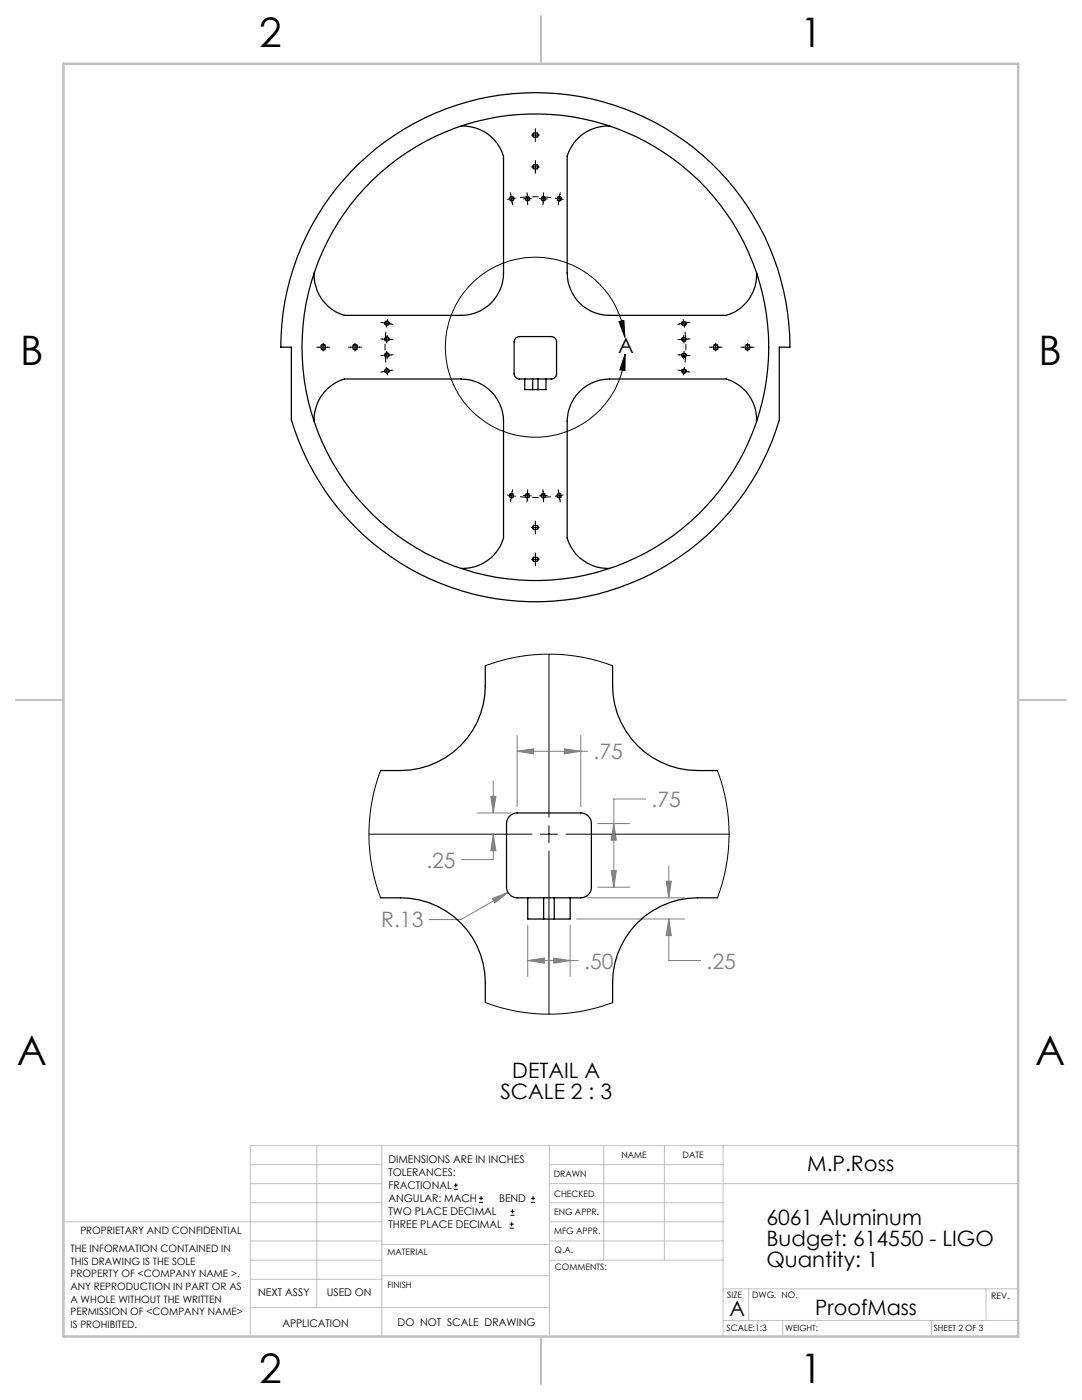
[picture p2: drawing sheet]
<svg xmlns="http://www.w3.org/2000/svg" width="216mm" height="279mm" viewBox="0 0 216 279" stroke-linecap="round" stroke-linejoin="round" font-family="sans-serif">
<g fill="none" stroke="#000" stroke-width=".2">
<path d="M101.9 38.5l.2 1.2M102.1 39.7l-.9 .1M102.1 39.7l.2 1.2M102.9 39.5l-.8 .2M105.2 38.5l.1 2.4M106 27h1.7M106 33.3h1.7M106.1 39.6l-1.7 .1M106.8 25.7v2.6M106.8 32v2.6M107.6 39.6l1.7 .1M108.5 38.5l-.2 2.4"/>
<path d="M110.7 39.5l.9 .2M111.6 39.7l.8 .1M111.6 39.7l-.2 1.2M111.8 38.5l-.2 1.2M63.2 69.3h2.6M64.5 68.4v1.7M69.5 69.3h2.6M70.8 68.4v1.7M76 64.3l2.4 .4M76 67.6l1.2 .1M77.1 73.2l.2 1.7M77.2 70v.9"/>
<path d="M77.2 67.7v.8M77.2 70.9l.1 .8M77.2 70.9h-1.2M77.2 67.7l1.2 .1M77.3 66.9l-.1 .8M77.3 63.7l-.2 1.7M78.4 73.9l-2.4 .4M78.4 70.8l-1.2 .1M123.5 64.2l1-.2 .2 3.3zM124.7 67.3a18 18 0 0 0-27.7-13 18 18 0 0 0 .7 30.5 18 18 0 0 0 27-14.2M124.7 70.6v3.4l-1-.2zM135.3 73.9l2.4 .4"/>
<path d="M135.3 70.8l1.2 .1M136.3 63.7l.3 1.7M136.4 66.9l.1 .8M136.5 70.9l-.1 .8M136.5 67.7v.8M136.5 70.9h1.2M136.5 67.7l-1.2 .1M136.5 70v.9M136.6 73.2l-.3 1.7M137.7 64.3l-2.4 .4M137.7 67.6l-1.2 .1M141.5 69.3h2.6"/>
<path d="M142.8 68.4v1.7M147.8 69.3h2.7M149.2 68.4v1.7M101.2 98.8l.9 .1M102.1 98.9l.8 .2M102.1 98.9l-.2 1.3M102.3 97.7l-.2 1.2M104.4 98.9l1.7 .1M105.3 97.7l-.1 2.5M108.3 97.7l.2 2.5M109.3 98.9l-1.7 .1M111.4 97.7l.2 1.2"/>
<path d="M111.6 98.9l-.9 .2M111.6 98.9l.2 1.3M112.4 98.8l-.8 .1M106 111.6h1.7M106 105.3h1.7M106.8 104v2.6M106.8 110.3v2.6M109.5 130.6v32.5M73.6 166.5h32.6M107.8 166.5h3.4M109.5 164.8v3.4M109.5 169.9v32.5"/>
<path d="M112.9 166.5h32.6M90.6 237.3h.8M90.6 236.5h.8M90.9 236.1v.9M95.6 240h.8M95.6 239.1h.8M96 238.7v.8M105.9 240h.9M105.9 239.1h.9M106.4 238.7v.8M101.7 245.1h.8M101.7 244.3h.8"/>
<path d="M101.8 242.5h.9M101.8 241.7h.9M102.1 243.9v.8M102.2 241.3v.8"/>
</g>
<g fill="none" stroke="#808080" stroke-width=".2">
<path d="M97.9 158.9h1.1l-.6 3.3zM98.4 155.9v6.3M103.2 146.8v14.2M103.2 149.9h14M103.2 149.9l3.3-.5v1.1zM112.6 149.4l3.3 .5-3.3 .6zM115.9 146.8v14.2M128.8 159.5h-6.3v17.6M95.3 162.2h6.6M98.2 179.3l3.2-1.2-2.7 2.1zM98.4 166.5v5.1h-6.3M98.4 166.5l.6 3.3h-1.1z"/>
<path d="M101.4 178.1l-9.4 5.4h-6.3M117.2 179.2h19.4M119.3 177.1h6.4M119.3 164.4h6.4M122 173.7h1l-.5 3.4zM122.5 164.4l.5 3.3h-1zM132.9 175.9h1l-.4 3.3zM133.5 172.8v6.4M105.3 184.7v10.2M105.3 191.7h10.1M105.3 191.7l3.3-.5v1zM110.5 191.2l3.3 .5-3.3 .5z"/>
<path d="M113.8 184.7v10.2M115 183.4h21.6M133.5 183.4v8.3h6.3M133.5 183.4l.4 3.3h-1z"/>
</g>
<g fill="none" stroke="#000" stroke-width=".2" stroke-dasharray="1.3 .6" stroke-dashoffset=".1" stroke-linecap="butt">
<path d="M102.6 39.6a.47 .47 0 0 1-.7 .5 .47 .47 0 0 1-.1-.8 .47 .47 0 0 1 .7 .2l.1 .1M105.7 39.6a.47 .47 0 0 1-.7 .5 .47 .47 0 0 1 0-.8 .47 .47 0 0 1 .7 .2v.1M108.9 39.6a.47 .47 0 0 1-.7 .5 .47 .47 0 0 1-.1-.8 .47 .47 0 0 1 .8 .2v.1M112.1 39.6a.47 .47 0 0 1-.7 .5 .47 .47 0 0 1-.1-.8 .47 .47 0 0 1 .8 .2v.1M77.2 70.4a.47 .47 0 0 1 .4 .7 .47 .47 0 0 1-.8 .1 .47 .47 0 0 1 .3-.8h.1M77.2 73.6a.47 .47 0 0 1 .4 .6 .47 .47 0 0 1-.8 .1 .47 .47 0 0 1 .3-.7h.1M77.2 64a.47 .47 0 0 1 .4 .7 .47 .47 0 0 1-.8 .1 .47 .47 0 0 1 .3-.7l.1-.1M77.2 67.2a.47 .47 0 0 1 .4 .7 .47 .47 0 0 1-.8 .1 .47 .47 0 0 1 .3-.8h.1M136.5 68.2a.47 .47 0 0 1-.4-.7 .47 .47 0 0 1 .8-.1 .47 .47 0 0 1-.3 .8h-.1M136.5 65a.47 .47 0 0 1-.4-.7 .47 .47 0 0 1 .8-.1 .47 .47 0 0 1-.3 .8h-.1M136.5 74.5a.47 .47 0 0 1-.4-.7 .47 .47 0 0 1 .8-.1 .47 .47 0 0 1-.3 .8h-.1M136.5 71.3a.47 .47 0 0 1-.4-.6 .47 .47 0 0 1 .8-.1 .47 .47 0 0 1-.3 .7h-.1"/>
<path d="M101.6 98.9a.47 .47 0 0 1 .7-.4 .47 .47 0 0 1 .1 .8 .47 .47 0 0 1-.8-.3v-.1M104.8 98.9a.47 .47 0 0 1 .7-.4 .47 .47 0 0 1 0 .8 .47 .47 0 0 1-.7-.3v-.1M108 98.9a.47 .47 0 0 1 .6-.4 .47 .47 0 0 1 .1 .8 .47 .47 0 0 1-.7-.3v-.1M111.1 98.9a.47 .47 0 0 1 .7-.4 .47 .47 0 0 1 .1 .8 .47 .47 0 0 1-.8-.3v-.1"/>
</g>
<path d="M106.3 26.9a.58 .58 0 0 1 .8-.5 .58 .58 0 0 1 .1 1 .58 .58 0 0 1-.9-.3v-.2M106.3 33.3a.58 .58 0 0 1 .8-.5 .58 .58 0 0 1 .1 1 .58 .58 0 0 1-.9-.4v-.1M64.5 69.9a.58 .58 0 0 1-.5-.9 .58 .58 0 0 1 1-.1 .58 .58 0 0 1-.4 1h-.1M70.9 69.9a.58 .58 0 0 1-.6-.9 .58 .58 0 0 1 1-.1 .58 .58 0 0 1-.3 1h-.1M142.8 68.7a.58 .58 0 0 1 .6 .8 .58 .58 0 0 1-1 .1 .58 .58 0 0 1 .3-.9h.1M149.2 68.7a.58 .58 0 0 1 .5 .8 .58 .58 0 0 1-1 .1 .58 .58 0 0 1 .4-.9h.1M107.4 111.6a.58 .58 0 0 1-.8 .5 .58 .58 0 0 1-.1-1 .58 .58 0 0 1 .9 .4v.1M107.4 105.3a.58 .58 0 0 1-.8 .5 .58 .58 0 0 1-.1-1 .58 .58 0 0 1 .9 .4v.1" fill="none" stroke="#000" stroke-width=".2" stroke-dasharray="1.3 .6" stroke-dashoffset=".7" stroke-linecap="butt"/>
<path d="M109.9 39.4a30 30 0 0 0-6.1 0M77 66.2a30 30 0 0 0 0 6.2M136.7 72.4a30 30 0 0 0 0-6.2M103.8 99.1a30 30 0 0 0 6.1 0" fill="none" stroke="#000" stroke-width=".2" stroke-dasharray="15.2 1.3 1.3 1.3" stroke-dashoffset="14.1" stroke-linecap="butt"/>
<g fill="none" stroke="#c0c0c0" stroke-width=".2">
<path d="M50 232.4h26.2M50 236.2h26.2M63.2 228.6v32.3M76.2 228.6v38.1M109.6 228.6v38.1M109.6 232.4h34.7M109.6 236.2h93.6M120.5 228.6v22.9M132.6 228.6v22.9M144.3 228.6v38.1M203.2 228.6h-153.2v38.1M12.7 243.8h63.5"/>
<path d="M50 251.5h26.2M50 240h26.2M50 247.7h26.2M50 255.3h26.2M76.2 254.6h33.4M76.2 248.4h33.4M109.6 251.5h34.7M109.6 243.8h34.7M109.6 240h34.7M109.6 247.7h34.7M144.3 257.2h58.9M149.4 257.2v6.3"/>
<path d="M196.7 257.2v6.3M50 260.9h59.6M144.3 263.5h58.9M156.2 263.5v3.2M185.9 263.5v3.2"/>
</g>
<path d="M108 3.2v9.5M3.1 139.7h9.6M203.2 139.7h9.5M108 266.7v9.6" fill="none" stroke="#c0c0c0" stroke-width=".25"/>
<path d="M12.7 12.7h190.5v254h-190.5z" fill="none" stroke="#c0c0c0" stroke-width=".5"/>
<path d="M123.5 64.2l1-.2 .2 3.3zM124.7 70.6v3.4l-1-.2z" fill="#000"/>
<path d="M122 173.7h1l-.5 3.4zM122.5 164.4l.5 3.3h-1zM112.6 149.4l3.3 .5-3.3 .6zM103.2 149.9l3.3-.5v1.1zM97.9 158.9h1.1l-.6 3.3zM98.4 166.5l.6 3.3h-1.1zM98.2 179.3l.5 .9 2.7-2.1zM105.3 191.7l3.3-.5v1zM110.5 191.2l3.3 .5-3.3 .5zM133.5 183.4l.4 3.3h-1zM132.9 175.9h1l-.4 3.3z" fill="#808080"/>
<g fill="none" stroke="#000" stroke-width=".25">
<path d="M71.7 32.6a50.8 50.8 0 0 1 55.1-10 50.8 50.8 0 0 1 30.8 46.7h-2.1v14.5a50.8 50.8 0 0 1-48.7 36.3 50.8 50.8 0 0 1-48.7-36.3v-14.5h-2.1a50.8 50.8 0 0 1 15.7-36.7zM92 25.2a8.4 8.4 0 0 1 8.5 6v23.3a8.4 8.4 0 0 1-8.5 8.4h-23.3a8.4 8.4 0 0 1-6-8.4M121.7 25.2a8.5 8.5 0 0 0-8.5 6v23.3a8.4 8.4 0 0 0 8.4 8.4h23.3a8.5 8.5 0 0 0 6.1-8.4M102.9 67.5l.7-.3h6.4a1.09 1.09 0 0 1 1.1 1v6.4a1.09 1.09 0 0 1-1.1 1h-6.4a1.09 1.09 0 0 1-1-1v-6.4zM104.7 75.6v2.2h4.2v-2.2M106.3 75.6v2.2M107.4 75.6v2.2M62.7 84.1a8.5 8.5 0 0 1 6-8.5h23.3a8.5 8.5 0 0 1 8.5 8.5v23.3a8.5 8.5 0 0 1-8.5 6.1M151 84.1a8.5 8.5 0 0 0-6.1-8.5h-23.3a8.5 8.5 0 0 0-8.4 8.5v23.3a8.5 8.5 0 0 0 8.4 6.1M96.8 132.9a23.5 23.5 0 0 1-.9 9.6 16.9 16.9 0 0 1-16 11.3h-3.9M122.2 132.9a23.5 23.5 0 0 0 1 9.6 17 17 0 0 0 16 11.3h4M76 179.2a23.4 23.4 0 0 1 9.5 .9 16.9 16.9 0 0 1 11.3 16v4"/>
<path d="M101.7 162.9a2.14 2.14 0 0 1 1.5-.7h12.7a2.11 2.11 0 0 1 2.1 2.2v12.7a2.11 2.11 0 0 1-2.1 2.1h-12.7a2.17 2.17 0 0 1-2.1-2.1v-12.7a2.14 2.14 0 0 1 .6-1.5zM105.3 179.2v4.2h8.5v-4.2M108.5 179.2v4.2M110.6 179.2v4.2M143.2 179.2a21.9 21.9 0 0 0-11.4 1.7 17 17 0 0 0-9.6 15.2v4"/>
<circle cx="102.1" cy="39.7" r=".38"/>
<circle cx="105.2" cy="39.7" r=".38"/>
<circle cx="106.8" cy="33.3" r=".46"/>
<circle cx="106.8" cy="26.9" r=".46"/>
<circle cx="108.4" cy="39.7" r=".38"/>
<circle cx="111.6" cy="39.7" r=".38"/>
<circle cx="64.5" cy="69.3" r=".46"/>
<circle cx="70.8" cy="69.3" r=".46"/>
<circle cx="77.2" cy="74" r=".38"/>
<circle cx="77.2" cy="67.7" r=".38"/>
<circle cx="77.2" cy="64.5" r=".38"/>
<circle cx="77.2" cy="70.9" r=".38"/>
<circle cx="106.8" cy="69.3" r="46.6"/>
<circle cx="136.5" cy="74" r=".38"/>
<circle cx="136.5" cy="70.9" r=".38"/>
<circle cx="136.5" cy="67.7" r=".38"/>
<circle cx="136.5" cy="64.5" r=".38"/>
<circle cx="142.8" cy="69.3" r=".46"/>
<circle cx="149.2" cy="69.3" r=".46"/>
<circle cx="102.1" cy="98.9" r=".38"/>
<circle cx="105.2" cy="98.9" r=".38"/>
<circle cx="108.4" cy="98.9" r=".38"/>
<circle cx="111.6" cy="98.9" r=".38"/>
<circle cx="106.8" cy="105.3" r=".46"/>
<circle cx="106.8" cy="111.6" r=".46"/>
</g>
<path d="M96.8 132.9l3-1 2.5-.6 2.5-.5 3.3-.2h4.2l3.2 .4 3.5 .8 3.2 1.1M76 153.8l-1 2.8-.6 2.5-.5 3-.3 3.2 .1 3.2 .3 3.6 1 4.2 1 2.9M143.2 153.8l1 3.2 .6 2.6 .5 3 .2 3.4-.1 3.3-.4 2.9-.7 3.6-1.1 3.4M96.8 200.1l2.9 .9 3 .8 5.4 .6 4.1-.1 3.2-.4 3.2-.6 3.6-1.2" fill="none" stroke="#000" stroke-width=".2"/>
<g font-size="8.1">
<text x="51.7" y="9.3">2</text>
<text x="159.7" y="9.3">1</text>
<text x="4" y="72.8">B</text>
<text x="207.2" y="72.8">B</text>
<text x="3.3" y="212.5">A</text>
<text x="206.5" y="212.5">A</text>
<text x="51.7" y="276">2</text>
<text x="159.7" y="276">1</text>
</g>
<g font-size="4.2">
<text x="123.4" y="70.5">A</text>
<text x="102.2" y="215.2">DETAIL A</text>
<text x="99.9" y="219.4">SCALE 2 : 3</text>
<text x="161.1" y="233.6">M.P.Ross</text>
<text x="152.9" y="244.5">6061 Aluminum</text>
<text x="152.9" y="248.6">Budget: 614550 - LIGO</text>
<text x="152.9" y="252.8">Quantity: 1</text>
<text x="145.6" y="262.7">A</text>
<text x="162.7" y="262.4">ProofMass</text>
</g>
<g font-size="4.2" fill="#808080">
<text x="118.4" y="151.5">.75</text>
<text x="130" y="161.1">.75</text>
<text x="85.1" y="173.1">.25</text>
<text x="76.1" y="185.1">R.13</text>
<text x="116.6" y="193.3">.50</text>
<text x="141" y="193.3">.25</text>
</g>
<g font-size="2.1">
<text x="77.5" y="232.2">DIMENSIONS ARE IN INCHES</text>
<text x="77.5" y="234.7">TOLERANCES:</text>
<text x="77.5" y="237.3">FRACTIONAL</text>
<text x="77.5" y="239.9">ANGULAR: MACH</text>
<text x="99.6" y="239.9">BEND</text>
<text x="77.5" y="242.5">TWO PLACE DECIMAL</text>
<text x="77.5" y="245.1">THREE PLACE DECIMAL</text>
<text x="51.5" y="258.7">NEXT ASSY</text>
<text x="65.2" y="258.6">USED ON</text>
<text x="56.3" y="264.8">APPLICATION</text>
<text x="79.3" y="264.6">DO NOT SCALE DRAWING</text>
</g>
<g font-size="2">
<text x="14.1" y="249.9">THE INFORMATION CONTAINED IN</text>
<text x="16" y="246.3">PROPRIETARY AND CONFIDENTIAL</text>
<text x="14.1" y="252.4">THIS DRAWING IS THE SOLE</text>
<text x="14.1" y="254.9">PROPERTY OF &lt;COMPANY NAME &gt;.</text>
<text x="14.1" y="257.4">ANY REPRODUCTION IN PART OR AS</text>
<text x="14.1" y="260">A WHOLE WITHOUT THE WRITTEN</text>
<text x="14.1" y="262.5">PERMISSION OF &lt;COMPANY NAME&gt;</text>
<text x="14.1" y="265">IS PROHIBITED.</text>
</g>
<g font-size="1.8">
<text x="124" y="231.1">NAME</text>
<text x="136.2" y="231.1">DATE</text>
<text x="110.5" y="234.8">DRAWN</text>
<text x="110.5" y="238.9">CHECKED</text>
<text x="110.6" y="242.5">ENG APPR.</text>
<text x="77.3" y="250.5">MATERIAL</text>
<text x="110.6" y="246.3">MFG APPR.</text>
<text x="110.7" y="250">Q.A.</text>
<text x="77.3" y="257">FINISH</text>
<text x="110.7" y="253.5">COMMENTS:</text>
<text x="145.1" y="259">SIZE</text>
<text x="150.1" y="259.1">DWG. NO.</text>
<text x="197.8" y="259.2">REV.</text>
<text x="145" y="265.7">SCALE:1:3</text>
</g>
<g font-size="1.7">
<text x="156.7" y="265.7">WEIGHT:</text>
<text x="186.3" y="265.7">SHEET 2 OF 3</text>
</g>
</svg>
